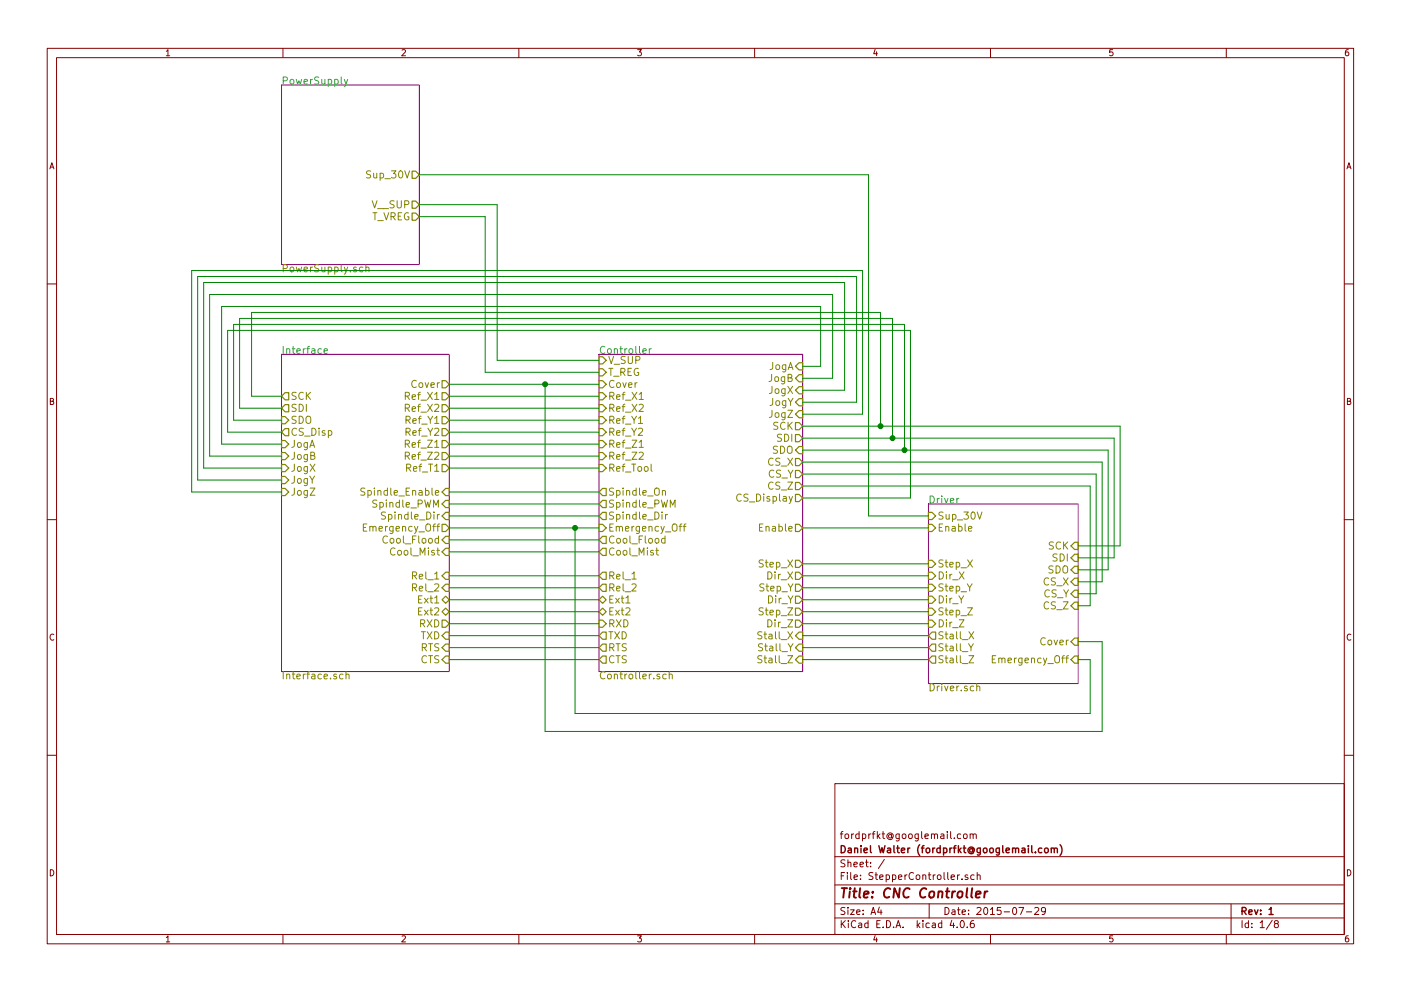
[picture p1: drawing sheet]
EESchema Schematic File Version 2
LIBS:StepperController-rescue
LIBS:74xgxx
LIBS:74xx
LIBS:ac-dc
LIBS:actel
LIBS:adc-dac
LIBS:Altera
LIBS:analog_devices
LIBS:analog_switches
LIBS:atmel
LIBS:audio
LIBS:bbd
LIBS:brooktre
LIBS:cmos_ieee
LIBS:cmos4000
LIBS:conn
LIBS:contrib
LIBS:cypress
LIBS:dc-dc
LIBS:device
LIBS:digital-audio
LIBS:diode
LIBS:display
LIBS:dsp
LIBS:elec-unifil
LIBS:ESD_Protection
LIBS:ftdi
LIBS:gennum
LIBS:graphic
LIBS:hc11
LIBS:intel
LIBS:interface
LIBS:ir
LIBS:Lattice
LIBS:linear
LIBS:logo
LIBS:maxim
LIBS:memory
LIBS:microchip
LIBS:microchip_dspic33dsc
LIBS:microchip_pic10mcu
LIBS:microchip_pic12mcu
LIBS:microchip_pic16mcu
LIBS:microchip_pic18mcu
LIBS:microchip_pic32mcu
LIBS:microcontrollers
LIBS:motor_drivers
LIBS:motorola
LIBS:msp430
LIBS:nordicsemi
LIBS:nxp_armmcu
LIBS:onsemi
LIBS:opto
LIBS:Oscillators
LIBS:philips
LIBS:power
LIBS:Power_Management
LIBS:powerint
LIBS:pspice
LIBS:references
LIBS:regul
LIBS:relays
LIBS:rfcom
LIBS:sensors
LIBS:silabs
LIBS:siliconi
LIBS:stm8
LIBS:stm32
LIBS:supertex
LIBS:switches
LIBS:texas
LIBS:transf
LIBS:transistors
LIBS:ttl_ieee
LIBS:valves
LIBS:video
LIBS:Worldsemi
LIBS:Xicor
LIBS:xilinx
LIBS:Zilog
LIBS:StepperController-cache
EELAYER 25 0
EELAYER END
$Descr A4 11693 8268
encoding utf-8
Sheet 1 8
Title "CNC Controller"
Date "2015-07-29"
Rev "1"
Comp "Daniel Walter (fordprfkt@googlemail.com)"
Comment1 "fordprfkt@googlemail.com"
Comment2 ""
Comment3 ""
Comment4 ""
$EndDescr
$Sheet
S 2350 700  1150 1500
U 553D74DB
F0 "PowerSupply" 60
F1 "PowerSupply.sch" 60
F2 "Sup_30V" O R 3500 1450 60 
F3 "T_VREG" O R 3500 1800 60 
F4 "V__SUP" O R 3500 1700 60 
$EndSheet
$Sheet
S 5000 2950 1700 2650
U 553D74E1
F0 "Controller" 60
F1 "Controller.sch" 60
F2 "RXD" I L 5000 5200 60 
F3 "TXD" O L 5000 5300 60 
F4 "RTS" O L 5000 5400 60 
F5 "CTS" O L 5000 5500 60 
F6 "SCK" O R 6700 3550 60 
F7 "SDO" I R 6700 3750 60 
F8 "SDI" O R 6700 3650 60 
F9 "Step_X" O R 6700 4700 60 
F10 "Dir_X" O R 6700 4800 60 
F11 "Step_Y" O R 6700 4900 60 
F12 "Dir_Y" O R 6700 5000 60 
F13 "Step_Z" O R 6700 5100 60 
F14 "Dir_Z" O R 6700 5200 60 
F15 "Ref_X1" I L 5000 3300 60 
F16 "Ref_X2" I L 5000 3400 60 
F17 "Ref_Y1" I L 5000 3500 60 
F18 "Ref_Y2" I L 5000 3600 60 
F19 "Ref_Z1" I L 5000 3700 60 
F20 "Ref_Z2" I L 5000 3800 60 
F21 "Stall_X" I R 6700 5300 60 
F22 "Stall_Y" I R 6700 5400 60 
F23 "Stall_Z" I R 6700 5500 60 
F24 "Enable" O R 6700 4400 60 
F25 "CS_X" O R 6700 3850 60 
F26 "CS_Y" O R 6700 3950 60 
F27 "CS_Z" O R 6700 4050 60 
F28 "Rel_1" O L 5000 4800 60 
F29 "Rel_2" O L 5000 4900 60 
F30 "Emergency_Off" I L 5000 4400 60 
F31 "Spindle_PWM" O L 5000 4200 60 
F32 "CS_Display" O R 6700 4150 60 
F33 "Ref_Tool" I L 5000 3900 60 
F34 "Spindle_On" O L 5000 4100 60 
F35 "Cover" I L 5000 3200 60 
F36 "Ext1" B L 5000 5000 60 
F37 "Ext2" B L 5000 5100 60 
F38 "V_SUP" I L 5000 3000 60 
F39 "T_REG" I L 5000 3100 60 
F40 "JogA" I R 6700 3050 60 
F41 "JogB" I R 6700 3150 60 
F42 "JogX" I R 6700 3250 60 
F43 "JogY" I R 6700 3350 60 
F44 "JogZ" I R 6700 3450 60 
F45 "Spindle_Dir" O L 5000 4300 60 
F46 "Cool_Mist" O L 5000 4600 60 
F47 "Cool_Flood" O L 5000 4500 60 
$EndSheet
$Sheet
S 2350 2950 1400 2650
U 553D74E4
F0 "Interface" 60
F1 "Interface.sch" 60
F2 "TXD" I R 3750 5300 60 
F3 "RXD" O R 3750 5200 60 
F4 "RTS" I R 3750 5400 60 
F5 "CTS" I R 3750 5500 60 
F6 "Rel_1" I R 3750 4800 60 
F7 "Rel_2" I R 3750 4900 60 
F8 "Ref_X1" O R 3750 3300 60 
F9 "Ref_X2" O R 3750 3400 60 
F10 "Ref_Y1" O R 3750 3500 60 
F11 "Ref_Y2" O R 3750 3600 60 
F12 "Ref_Z1" O R 3750 3700 60 
F13 "Ref_Z2" O R 3750 3800 60 
F14 "Ref_T1" O R 3750 3900 60 
F15 "SDI" O L 2350 3400 60 
F16 "SCK" O L 2350 3300 60 
F17 "CS_Disp" O L 2350 3600 60 
F18 "SDO" I L 2350 3500 60 
F19 "Spindle_PWM" I R 3750 4200 60 
F20 "Emergency_Off" O R 3750 4400 60 
F21 "Spindle_Enable" I R 3750 4100 60 
F22 "Cover" O R 3750 3200 60 
F23 "Ext1" B R 3750 5000 60 
F24 "Ext2" B R 3750 5100 60 
F25 "JogA" I L 2350 3700 60 
F26 "JogB" I L 2350 3800 60 
F27 "JogX" I L 2350 3900 60 
F28 "JogY" I L 2350 4000 60 
F29 "JogZ" I L 2350 4100 60 
F30 "Spindle_Dir" I R 3750 4300 60 
F31 "Cool_Flood" I R 3750 4500 60 
F32 "Cool_Mist" I R 3750 4600 60 
$EndSheet
$Sheet
S 7750 4200 1250 1500
U 553D74DE
F0 "Driver" 60
F1 "Driver.sch" 60
F2 "Sup_30V" I L 7750 4300 60 
F3 "SCK" I R 9000 4550 60 
F4 "SDI" I R 9000 4650 60 
F5 "SDO" I R 9000 4750 60 
F6 "Enable" I L 7750 4400 60 
F7 "CS_X" I R 9000 4850 60 
F8 "CS_Y" I R 9000 4950 60 
F9 "CS_Z" I R 9000 5050 60 
F10 "Step_X" I L 7750 4700 60 
F11 "Dir_X" I L 7750 4800 60 
F12 "Stall_X" O L 7750 5300 60 
F13 "Step_Y" I L 7750 4900 60 
F14 "Dir_Y" I L 7750 5000 60 
F15 "Stall_Y" O L 7750 5400 60 
F16 "Step_Z" I L 7750 5100 60 
F17 "Dir_Z" I L 7750 5200 60 
F18 "Stall_Z" O L 7750 5500 60 
F19 "Emergency_Off" I R 9000 5500 60 
F20 "Cover" I R 9000 5350 60 
$EndSheet
Wire Wire Line
	3750 3300 5000 3300
Wire Wire Line
	3750 3400 5000 3400
Wire Wire Line
	5000 3500 3750 3500
Wire Wire Line
	3750 3600 5000 3600
Wire Wire Line
	5000 3700 3750 3700
Wire Wire Line
	3750 3800 5000 3800
Wire Wire Line
	3750 3900 5000 3900
Wire Wire Line
	5000 4200 3750 4200
Wire Wire Line
	3750 4400 5000 4400
Wire Wire Line
	5000 4800 3750 4800
Wire Wire Line
	5000 4900 3750 4900
Wire Wire Line
	3750 5200 5000 5200
Wire Wire Line
	3750 5300 5000 5300
Wire Wire Line
	3750 5400 5000 5400
Wire Wire Line
	3750 5500 5000 5500
Wire Wire Line
	6700 4400 7750 4400
Wire Wire Line
	6700 4700 7750 4700
Wire Wire Line
	7750 4800 6700 4800
Wire Wire Line
	6700 4900 7750 4900
Wire Wire Line
	6700 5000 7750 5000
Wire Wire Line
	6700 5100 7750 5100
Wire Wire Line
	7750 5200 6700 5200
Wire Wire Line
	6700 5300 7750 5300
Wire Wire Line
	6700 5400 7750 5400
Wire Wire Line
	6700 5500 7750 5500
Wire Wire Line
	3500 1450 7250 1450
Wire Wire Line
	7250 1450 7250 4300
Wire Wire Line
	7250 4300 7750 4300
Wire Wire Line
	6700 3550 9350 3550
Wire Wire Line
	9350 3550 9350 4550
Wire Wire Line
	9350 4550 9000 4550
Wire Wire Line
	6700 3650 9300 3650
Wire Wire Line
	9300 3650 9300 4650
Wire Wire Line
	9300 4650 9000 4650
Wire Wire Line
	6700 3750 9250 3750
Wire Wire Line
	9250 3750 9250 4750
Wire Wire Line
	9250 4750 9000 4750
Wire Wire Line
	6700 3850 9200 3850
Wire Wire Line
	9200 3850 9200 4850
Wire Wire Line
	9200 4850 9000 4850
Wire Wire Line
	6700 3950 9150 3950
Wire Wire Line
	9150 3950 9150 4950
Wire Wire Line
	9150 4950 9000 4950
Wire Wire Line
	6700 4050 9100 4050
Wire Wire Line
	9100 4050 9100 5050
Wire Wire Line
	9100 5050 9000 5050
Wire Wire Line
	2350 3300 2100 3300
Wire Wire Line
	2100 3300 2100 2600
Wire Wire Line
	2100 2600 7350 2600
Wire Wire Line
	7350 2600 7350 3550
Connection ~ 7350 3550
Wire Wire Line
	2350 3400 2000 3400
Wire Wire Line
	2000 3400 2000 2650
Wire Wire Line
	2000 2650 7450 2650
Wire Wire Line
	7450 2650 7450 3650
Connection ~ 7450 3650
Wire Wire Line
	2350 3500 1950 3500
Wire Wire Line
	1950 3500 1950 2700
Wire Wire Line
	1950 2700 7550 2700
Wire Wire Line
	7550 2700 7550 3750
Connection ~ 7550 3750
Wire Wire Line
	2350 3600 1900 3600
Wire Wire Line
	1900 3600 1900 2750
Wire Wire Line
	1900 2750 7600 2750
Wire Wire Line
	7600 2750 7600 4150
Wire Wire Line
	7600 4150 6700 4150
Wire Wire Line
	9000 5500 9100 5500
Wire Wire Line
	9100 5500 9100 5950
Wire Wire Line
	9100 5950 4800 5950
Wire Wire Line
	4800 5950 4800 4400
Connection ~ 4800 4400
Wire Wire Line
	3750 4100 5000 4100
Wire Wire Line
	3750 3200 5000 3200
Wire Wire Line
	4550 3200 4550 6100
Wire Wire Line
	4550 6100 9200 6100
Wire Wire Line
	9200 6100 9200 5350
Wire Wire Line
	9200 5350 9000 5350
Connection ~ 4550 3200
Wire Wire Line
	3750 5000 5000 5000
Wire Wire Line
	5000 5100 3750 5100
Wire Wire Line
	3500 1800 4050 1800
Wire Wire Line
	4050 1800 4050 3100
Wire Wire Line
	4050 3100 5000 3100
Wire Wire Line
	3500 1700 4150 1700
Wire Wire Line
	4150 1700 4150 3000
Wire Wire Line
	4150 3000 5000 3000
Wire Wire Line
	2350 3700 1850 3700
Wire Wire Line
	1850 3700 1850 2550
Wire Wire Line
	1850 2550 6850 2550
Wire Wire Line
	6850 2550 6850 3050
Wire Wire Line
	6850 3050 6700 3050
Wire Wire Line
	6700 3150 6950 3150
Wire Wire Line
	6950 3150 6950 2450
Wire Wire Line
	6950 2450 1750 2450
Wire Wire Line
	1750 2450 1750 3800
Wire Wire Line
	1750 3800 2350 3800
Wire Wire Line
	2350 3900 1700 3900
Wire Wire Line
	1700 3900 1700 2350
Wire Wire Line
	1700 2350 7050 2350
Wire Wire Line
	7050 2350 7050 3250
Wire Wire Line
	7050 3250 6700 3250
Wire Wire Line
	6700 3350 7150 3350
Wire Wire Line
	7150 3350 7150 2300
Wire Wire Line
	7150 2300 1650 2300
Wire Wire Line
	1650 2300 1650 4000
Wire Wire Line
	1650 4000 2350 4000
Wire Wire Line
	6700 3450 7200 3450
Wire Wire Line
	7200 3450 7200 2250
Wire Wire Line
	7200 2250 1600 2250
Wire Wire Line
	1600 2250 1600 4100
Wire Wire Line
	1600 4100 2350 4100
Wire Wire Line
	3750 4300 5000 4300
Wire Wire Line
	5000 4500 3750 4500
Wire Wire Line
	5000 4600 3750 4600
$EndSCHEMATC
